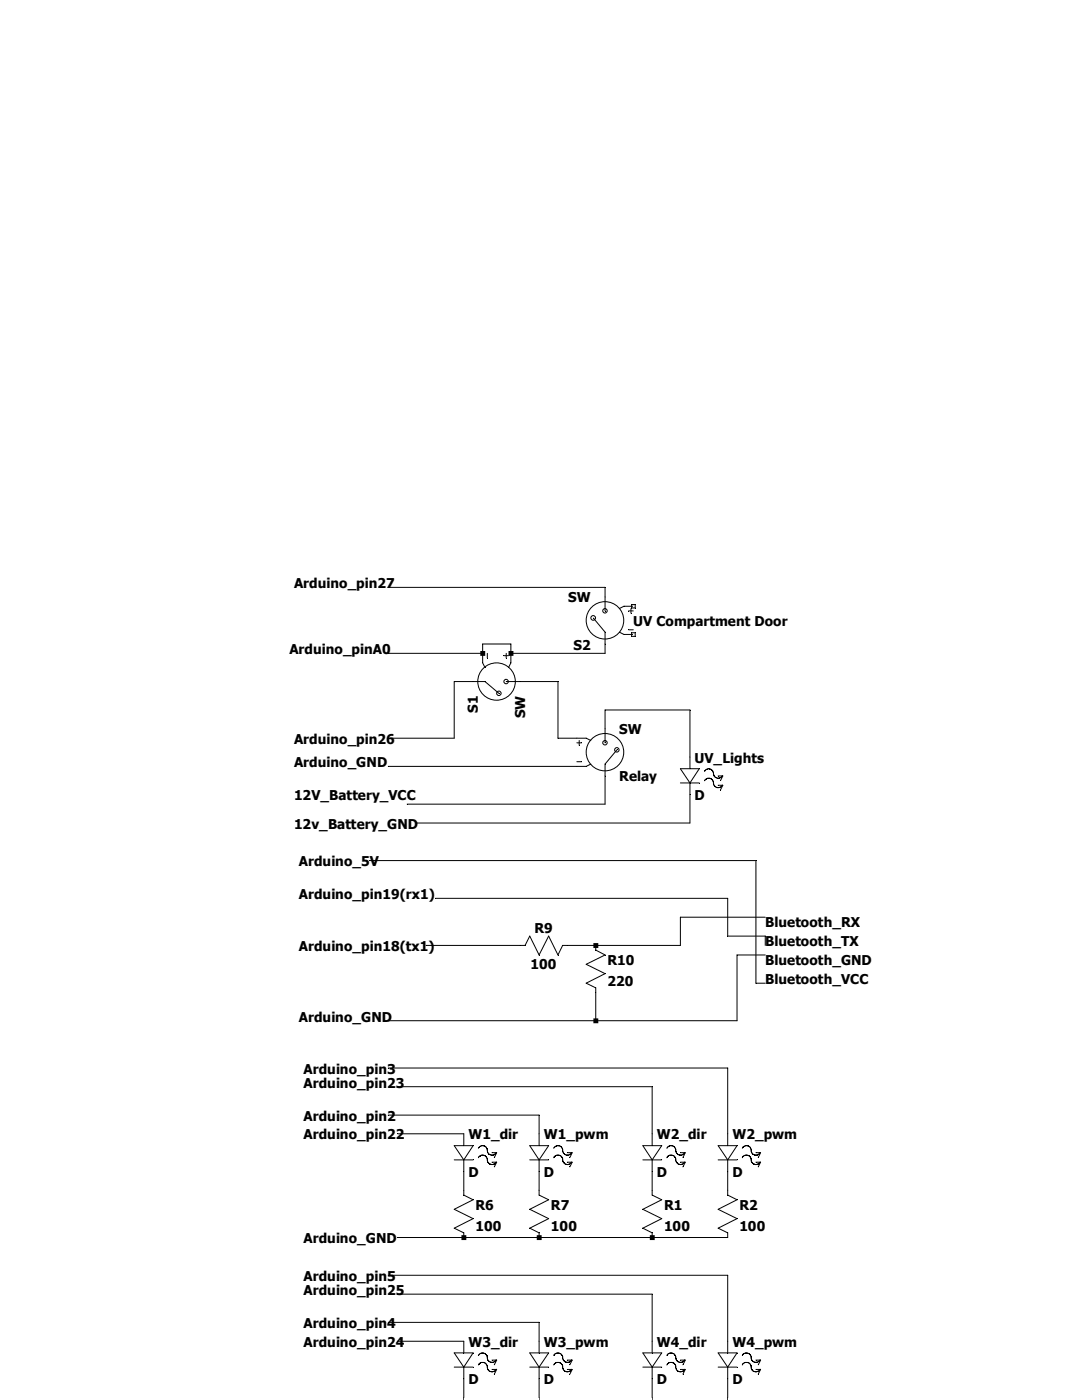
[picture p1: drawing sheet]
<svg xmlns="http://www.w3.org/2000/svg" width="216mm" height="279mm" viewBox="0 0 216 279" stroke-linecap="round" stroke-linejoin="round" font-family="sans-serif">
<g fill="none" stroke="#000" stroke-width=".2">
<path d="M120.7 119.1v2.8M94.4 136h2.4l2.8 2.4M96.3 130.4v1.9l.5 .9M97.2 130.4v.9M100.5 130.9h1M101 136h2.8M101 130.4v.9M101.9 130.4v1.9l-.4 .9M118.4 123.4l2.3 2.8v2.3M123.6 126.2l.9 .4h1.9M125.4 121.9h1M125.4 125.7h1"/>
<path d="M125.9 121.5v.9M126 120.6h.7v.7h-.7zM126.4 121h-1.9l-.9 .5M115.1 147.3h1.9l.9 .5M115.1 148.3h.9M115.1 152h.9M115.6 147.8v.9M117.9 152.5l-.9 .5h-1.9M120.7 145.4v2.9M123.1 149.6l-2.4 2.9v2.4M135.8 156.3h3.7M135.8 153.4h3.7l-1.8 2.9z"/>
<path d="M137.7 151.1v2.3M137.7 156.3v2.3M140.6 154a.99 .99 0 0 1 1.2-.5 .99 .99 0 0 1 .6 1.2 .93 .93 0 0 0 .8 .6 .93 .93 0 0 0 .9-.5M140.6 155.8l.4-.4 .6-.1 .4 .2 .3 .4a1.09 1.09 0 0 0 1.3 1.2l.5-.4M143.3 154.9h.9l-.4 .9M143.3 156.7h.9l-.4 .9M103.8 188.7h1l.9-1.9 1.9 3.8 1.9-3.8 1.8 3.8 1-1.9h.9M118.9 188.7v.9l1.8 1-3.7 1.8 3.7 1.9-3.7 1.9 1.9 .9v1M90.6 231.5h3.8M90.6 228.6h3.8l-1.9 2.9zM92.5 226.3v2.3M92.5 231.5v2.3"/>
<path d="M92.5 237.6v.9l1.9 .9-3.8 1.9 3.8 1.9-3.8 1.9 1.9 .9v1M95.5 229.2a.99 .99 0 0 1 1.2-.5 .99 .99 0 0 1 .6 1.2 .95 .95 0 0 0 1.2 .6l.5-.5M95.5 231.1l.6-.6a.95 .95 0 0 1 1 .4l.1 .3a.99 .99 0 0 0 .6 1.1 .99 .99 0 0 0 1.2-.4M98.2 230h.9l-.5 1M98.2 231.9h.9l-.5 1M105.7 231.5h3.8M105.7 228.6h3.8l-1.9 2.9zM107.6 226.3v2.3M107.6 231.5v2.3M107.6 237.6v.9l1.9 .9-3.8 1.9 3.8 1.9-3.8 1.9 1.9 .9v1M110.5 229.2a.98 .98 0 0 1 1.5-.3l.2 .3a1.09 1.09 0 0 0 1.3 1.3l.5-.5M110.5 231.1a.94 .94 0 0 1 1.1-.5 .94 .94 0 0 1 .7 1 .95 .95 0 0 0 .7 .8 .95 .95 0 0 0 1-.5"/>
<path d="M113.2 230h1l-.5 1M113.2 231.9h1l-.5 1M128.3 231.5h3.7M128.3 228.6h3.7l-1.9 2.9zM130.1 226.3v2.3M130.1 231.5v2.3M130.1 237.6v.9l1.9 .9-3.7 1.9 3.7 1.9-3.7 1.9 1.8 .9v1M133.1 229.2a.95 .95 0 0 1 1.1-.5 .95 .95 0 0 1 .6 1l.1 .2a.92 .92 0 0 0 1.2 .6l.5-.5M133.1 231.1a.95 .95 0 0 1 .9-.6 .95 .95 0 0 1 .8 .7 .96 .96 0 0 0 .6 1.1 .96 .96 0 0 0 1.2-.4M135.8 230h.9l-.4 1M135.8 231.9h.9l-.4 1M143.3 231.5h3.8"/>
<path d="M143.3 228.6h3.8l-1.9 2.9zM145.2 226.3v2.3M145.2 231.5v2.3M145.2 237.6v.9l1.9 .9-3.8 1.9 3.8 1.9-3.8 1.9 1.9 .9v1M148.1 229.2a.96 .96 0 0 1 1.2-.5 .96 .96 0 0 1 .6 1.1v.1a.89 .89 0 0 0 1.1 .6l.7-.5M148.1 231.1l.3-.4a1.02 1.02 0 0 1 1.1 0 1.02 1.02 0 0 1 .4 1.1 .96 .96 0 0 0 .9 .6 .96 .96 0 0 0 .9-.5M150.8 230h1l-.5 1M150.8 231.9h1l-.5 1M90.6 272.8h3.8M90.6 270h3.8l-1.9 2.8zM92.5 267.7v2.3M92.5 272.8v2.4"/>
<path d="M92.5 278.9v.5M95.5 270.5a1 1 0 0 1 1.2-.4 1 1 0 0 1 .6 1.2 .93 .93 0 0 0 .8 .6 .93 .93 0 0 0 .9-.5M95.5 272.4l.4-.5a.92 .92 0 0 1 1.3 .6 1.07 1.07 0 0 0 1.2 1.2l.6-.4M98.2 271.4h.9l-.5 1M98.2 273.3h.9l-.5 .9M105.7 272.8h3.8M105.7 270h3.8l-1.9 2.8zM107.6 267.7v2.3M107.6 272.8v2.4M107.6 278.9v.5M110.5 270.5a.99 .99 0 0 1 1.2-.4 .99 .99 0 0 1 .6 1.1l.1 .1a.95 .95 0 0 0 .8 .6l.5-.1 .3-.4M110.5 272.4l.6-.5h.6a.97 .97 0 0 1 .6 1.1 .92 .92 0 0 0 .8 .8 .92 .92 0 0 0 .9-.5"/>
<path d="M113.2 271.4h1l-.5 1M113.2 273.3h1l-.5 .9M128.3 272.8h3.7M128.3 270h3.7l-1.9 2.8zM130.1 267.7v2.3M130.1 272.8v2.4M130.1 278.9v.5M133.1 270.5a.99 .99 0 0 1 1.1-.4 .99 .99 0 0 1 .7 1.1v.1a.95 .95 0 0 0 .9 .6l.4-.1 .4-.4M133.1 272.4l.5-.5h.6a.97 .97 0 0 1 .6 1.1h.1a.92 .92 0 0 0 .8 .8 .92 .92 0 0 0 .9-.5M135.8 271.4h.9l-.4 1M135.8 273.3h.9l-.4 .9M143.3 272.8h3.8"/>
<path d="M143.3 270h3.8l-1.9 2.8zM145.2 267.7v2.3M145.2 272.8v2.4M145.2 278.9v.5M148.1 270.5a1 1 0 0 1 1.3-.4 1 1 0 0 1 .5 1.2 .93 .93 0 0 0 .9 .6 .93 .93 0 0 0 .9-.5M148.1 272.4l.1-.1a.91 .91 0 0 1 .8-.4 .91 .91 0 0 1 .8 .6l.1 .1a.98 .98 0 0 0 .6 1.1 .98 .98 0 0 0 1.2-.4M150.8 271.4h1l-.5 1M150.8 273.3h1l-.5 .9"/>
<circle cx="99.1" cy="136" r="3.7"/>
<circle cx="99.5" cy="138.4" r=".44"/>
<circle cx="101" cy="136" r=".44"/>
<circle cx="118.4" cy="123.3" r=".47"/>
<circle cx="120.7" cy="121.9" r=".44"/>
<circle cx="120.7" cy="123.8" r="3.7"/>
<circle cx="120.7" cy="148.2" r=".44"/>
<circle cx="120.7" cy="150.1" r="3.7"/>
<circle cx="123.1" cy="149.6" r=".44"/>
</g>
<path d="M126 126.3h.7v.7h-.7z" fill="none" stroke="#000" stroke-width=".2"/>
<g fill="none" stroke="#000" stroke-width=".2">
<path d="M77.5 117.2h43.2v1.9M94.4 136h-3.8v11.3h-13.1M103.8 136h7.5v11.3h3.8M120.7 128.5v1.9h-18.8v-1.9h-5.6v1.9h-18.8M77.5 153h37.6M120.7 145.4v-3.7h17v9.4M120.7 154.9v5.6h-39.5M137.7 158.6v5.7h-54.6M73.7 171.7h77.1v24.5h1.9M86.9 179.3h58.3v7.5h7.5v1.9M85 188.7h18.8M118.9 198.1v5.6"/>
<path d="M152.7 183h-16.9v5.7h-22.6M152.7 190.6h-5.6v13.1h-69.6M77.5 213.1h67.7v13.2M79.4 216.9h50.7v9.4M77.5 222.5h30.1v3.8M79.4 226.3h13.1M92.5 233.8v3.8M107.6 233.8v3.8M130.1 233.8v3.8M145.2 233.8v3.8M77.5 254.5h67.7v13.2M79.4 258.3h50.7v9.4"/>
<path d="M79.4 247h65.8M77.5 263.9h30.1v3.8M79.4 267.7h13.1M92.5 275.2v3.7M107.6 275.2v3.7M130.1 275.2v3.7M145.2 275.2v3.7"/>
</g>
<path d="M92.1 246.5h.9v1h-.9zM95.8 129.9h1v1h-1zM101.5 129.9h.9v1h-.9zM107.1 246.5h1v1h-1zM118.4 188.2h1v1h-1zM118.4 203.2h1v1h-1zM129.7 246.5h.9v1h-.9z" fill-rule="evenodd" fill="#000"/>
<g font-size="2.7">
<text x="58.7" y="117.4">Arduino_pin27</text>
<text x="113.4" y="120.2">SW</text>
<text x="126.4" y="124.9">UV Compartment Door</text>
<text x="57.7" y="130.6">Arduino_pinA0</text>
<text x="114.4" y="129.6">S2</text>
<text x="95.4" y="142.3" transform="rotate(-90 95.4 142.3)">S1</text>
<text x="104.8" y="143.3" transform="rotate(-90 104.8 143.3)">SW</text>
<text x="58.7" y="148.4">Arduino_pin26</text>
<text x="123.6" y="146.5">SW</text>
<text x="58.7" y="153.1">Arduino_GND</text>
<text x="123.6" y="156">Relay</text>
<text x="138.6" y="152.2">UV_Lights</text>
<text x="58.7" y="159.7">12V_Battery_VCC</text>
<text x="138.6" y="159.7">D</text>
<text x="58.7" y="165.4">12v_Battery_GND</text>
<text x="59.6" y="172.8">Arduino_5V</text>
<text x="59.6" y="179.5">Arduino_pin19(rx1)</text>
<text x="152.7" y="185.1">Bluetooth_RX</text>
<text x="59.6" y="189.8">Arduino_pin18(tx1)</text>
<text x="106.6" y="186.3">R9</text>
<text x="152.7" y="188.8">Bluetooth_TX</text>
<text x="105.9" y="193.3">100</text>
<text x="121.2" y="192.6">R10</text>
<text x="121.2" y="196.8">220</text>
<text x="152.7" y="192.6">Bluetooth_GND</text>
<text x="152.7" y="196.4">Bluetooth_VCC</text>
<text x="59.6" y="203.9">Arduino_GND</text>
<text x="60.6" y="214.2">Arduino_pin3</text>
<text x="60.6" y="217">Arduino_pin23</text>
<text x="60.6" y="223.6">Arduino_pin2</text>
<text x="60.6" y="227.4">Arduino_pin22</text>
<text x="93.5" y="227.4">W1_dir</text>
<text x="108.5" y="227.4">W1_pwm</text>
<text x="131.1" y="227.4">W2_dir</text>
<text x="146.1" y="227.4">W2_pwm</text>
<text x="93.5" y="234.9">D</text>
<text x="108.5" y="234.9">D</text>
<text x="131.1" y="234.9">D</text>
<text x="146.1" y="234.9">D</text>
<text x="94.9" y="241.5">R6</text>
<text x="94.9" y="245.7">100</text>
<text x="109.9" y="241.5">R7</text>
<text x="109.9" y="245.7">100</text>
<text x="132.5" y="241.5">R1</text>
<text x="132.5" y="245.7">100</text>
<text x="147.5" y="241.5">R2</text>
<text x="147.5" y="245.7">100</text>
<text x="60.6" y="248.1">Arduino_GND</text>
<text x="60.6" y="255.6">Arduino_pin5</text>
<text x="60.6" y="258.4">Arduino_pin25</text>
<text x="60.6" y="265">Arduino_pin4</text>
<text x="60.6" y="268.8">Arduino_pin24</text>
<text x="93.5" y="268.8">W3_dir</text>
<text x="108.5" y="268.8">W3_pwm</text>
<text x="131.1" y="268.8">W4_dir</text>
<text x="146.1" y="268.8">W4_pwm</text>
<text x="93.5" y="276.3">D</text>
<text x="108.5" y="276.3">D</text>
<text x="131.1" y="276.3">D</text>
<text x="146.1" y="276.3">D</text>
</g>
</svg>
